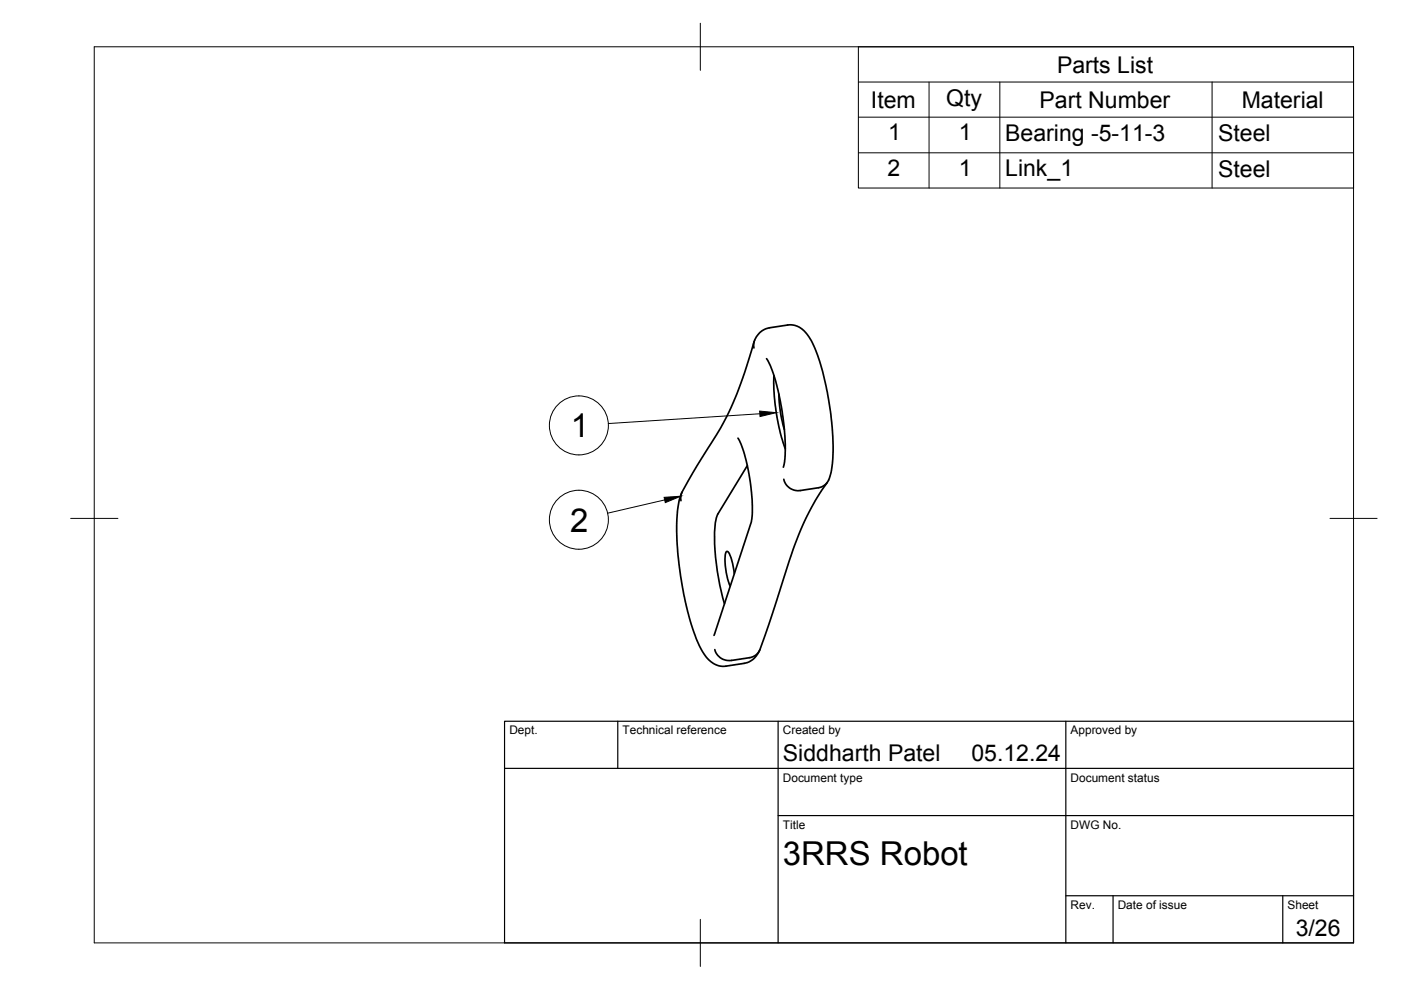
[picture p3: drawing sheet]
<svg xmlns="http://www.w3.org/2000/svg" width="297mm" height="210mm" viewBox="0 0 297 210" stroke-linecap="round" stroke-linejoin="round" font-family="sans-serif">
<!-- layer: Visible -->
<path d="M159.9 73.8a4 4 0 0 1 3.2-4.3l3.9-.6a4.7 4.7 0 0 1 4.8 2.9 48.1 48.1 0 0 1 4.4 16.9 33.1 33.1 0 0 1-.3 12.7 2.92 2.92 0 0 1-2.4 2l-3.8 .6a3.1 3.1 0 0 1-3.5-2.4M159.9 72.5a74 74 0 0 1-11 24.4l-4.3 7.4-.3 .9 .1 1M162.5 76v.1a32.7 32.7 0 0 1 3.4 11.7l.1 .6a28.2 28.2 0 0 1 .1 10.7M164.1 79.6a44.1 44.1 0 0 0 2.4 15.6M156.5 92.9a15.2 15.2 0 0 1 1.8 5.4 32.8 32.8 0 0 1 1 12.5l-7.9 23.9M158.5 98.7l-6.3 10.2a19.1 19.1 0 0 0-.5 8.9l.2 2.1a53.2 53.2 0 0 0 1.7 8.1M165.1 83.6a27.3 27.3 0 0 0 1.2 7.5M144.5 104.5a27.2 27.2 0 0 0-.9 10.9 65.2 65.2 0 0 0 4.8 21.8 6.2 6.2 0 0 0 4.8 4.1l4.6-.7a4.4 4.4 0 0 0 3.3-2.7M175.4 102.3a57.3 57.3 0 0 0-8.4 17.6 204 204 0 0 1-6.2 18.4l-.8 .8-.7 .3-4.2 .6a3.1 3.1 0 0 1-3.5-2.3M155.7 121.6a8.3 8.3 0 0 0-1.5-4.7 1.31 1.31 0 0 0-.5 1.5 15.4 15.4 0 0 0 1.1 5.9" fill="none" stroke="#000" stroke-width=".36"/>
<!-- layer: BORDER -->
<path d="M20 9.9h267v190h-267zM148.5 4.9v10M15 109.9h10M282 109.9h10M148.5 194.9v10" fill="none" stroke="#000" stroke-width=".21"/>
<!-- layer: TITLEBLOCK -->
<path d="M107 152.9h180v47h-180zM131 152.9v10M165 152.9v47M226 152.9v47M107 162.9h180M165 172.9h122M226 189.9h61M236 189.9v10M272 189.9v10" fill="none" stroke="#000" stroke-width=".25"/>
<!-- layer: Parts Lists -->
<path d="M182 9.9h105v30h-105zM182 17.4h105M197 17.4v22.5M212 17.4v22.5M257 17.4v22.5M182 24.8h105M182 32.4h105" fill="none" stroke="#000" stroke-width=".21"/>
<!-- layer: Balloons -->
<g fill="none" stroke="#000" stroke-width=".21">
<circle cx="122.7" cy="90.2" r="6.3"/>
<circle cx="122.7" cy="110.2" r="6.3"/>
</g>
<!-- layer: 0 -->
<path d="M161.1 87.2l3.5 .3-3.5 .8zM140.8 105.4l3.5-.2-3.2 1.4z" fill="#000" stroke="#000" stroke-width=".21"/>
<path d="M161.1 87.7l-32.1 2.1M140.9 106l-12.1 2.8" fill="none" stroke="#000" stroke-width=".21"/>
<g font-size="7">
<text x="121.1" y="92.7">1</text>
<text x="120.9" y="112.7">2</text>
<text x="166" y="183.4">3RRS Robot</text>
</g>
<g font-size="4.9">
<text x="224.1" y="15.4">Parts List</text>
<text x="184.7" y="22.8">Item</text>
<text x="200.6" y="22.4">Qty</text>
<text x="220.4" y="22.8">Part Number</text>
<text x="263.3" y="22.8">Material</text>
<text x="188.3" y="29.8">1</text>
<text x="203.3" y="29.8">1</text>
<text x="213.1" y="29.9">Bearing -5-11-3</text>
<text x="258.3" y="29.9">Steel</text>
<text x="188.2" y="37.3">2</text>
<text x="203.3" y="37.3">1</text>
<text x="213.1" y="37.4">Link_1</text>
<text x="258.3" y="37.5">Steel</text>
<text x="166" y="161.4">Siddharth Patel</text>
<text x="206" y="161.4">05.12.24</text>
<text x="274.7" y="198.6">3/26</text>
</g>
<g font-size="2.5">
<text x="108" y="155.7">Dept.</text>
<text x="132" y="155.7">Technical reference</text>
<text x="166" y="155.7">Created by</text>
<text x="227" y="155.7">Approved by</text>
<text x="166" y="165.7">Document type</text>
<text x="227" y="165.7">Document status</text>
<text x="166" y="175.7">Title</text>
<text x="227" y="175.7">DWG No.</text>
<text x="227" y="192.7">Rev.</text>
<text x="237" y="192.7">Date of issue</text>
<text x="273" y="192.7">Sheet</text>
</g>
</svg>
